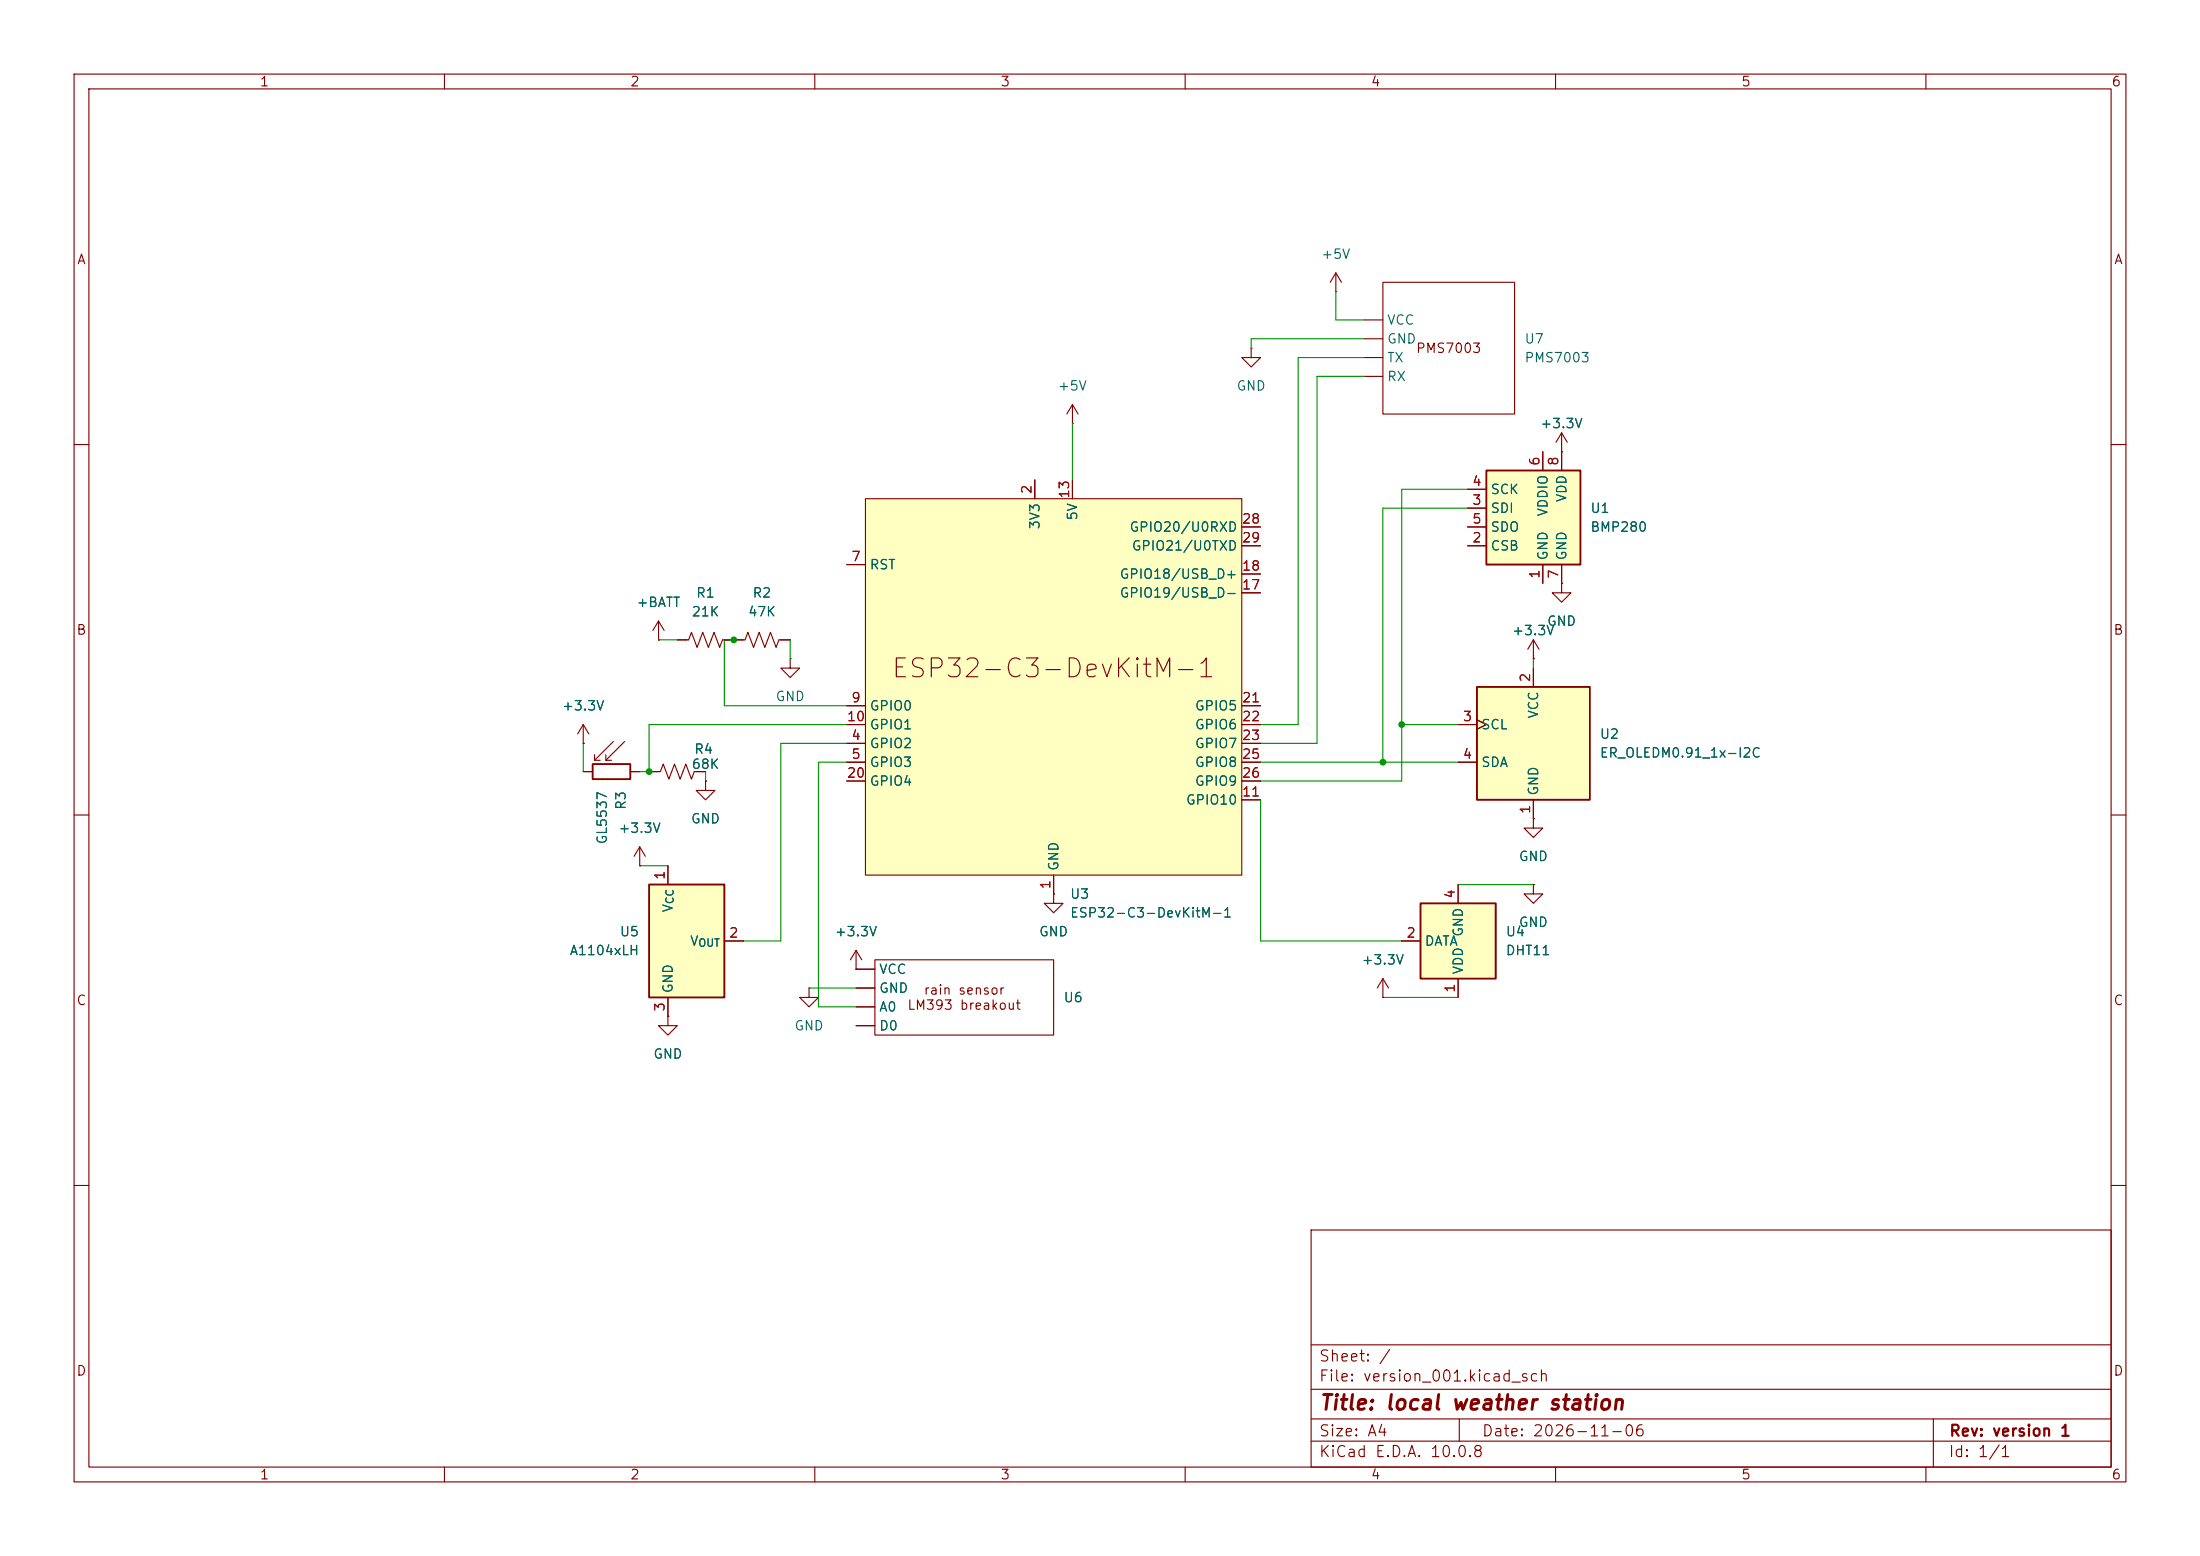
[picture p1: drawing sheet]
<svg xmlns="http://www.w3.org/2000/svg" width="297mm" height="210mm" viewBox="0 0 297 210" stroke-linecap="round" stroke-linejoin="round" font-family="sans-serif">
<g fill="none" stroke="#840000" stroke-width=".15">
<path d="M10 10h277v190h-277zM12 12h273v186h-273zM60 10v2M110 10v2M160 10v2M210 10v2M260 10v2M10 60h2M210.8 78.7v1.3h1.3l-1.3 1.3-1.3-1.3h1.3M210.8 78.7h.1M285 60h2M207 88.9h.1"/>
<path d="M207 86.4l-.8 1.2M207 86.4l.8 1.2M207 86.4v2.5M10 110h2M285 110h2M142.2 120.7v1.2h1.3l-1.3 1.3-1.2-1.3h1.2M142.2 120.7h.1M10 160h2M177 166h108v32h-108zM285 160h2M60 198v2M110 198v2"/>
<path d="M160 198v2M177 194.5h108M177 191.5h108M177 187.5h108M177 181.5h108M197 191.5v3M210 198v2M260 198v2M261 191.5v6.5"/>
</g>
<path d="M200.7 63.5h12.7v12.7h-12.7z" fill="#ffffc2"/>
<path d="M200.7 63.5h12.7v12.7h-12.7z" fill="none" stroke="#840000" stroke-width=".25"/>
<path d="M198.1 73.7h2.6M198.1 68.6h2.6M198.1 66h2.6M198.1 71.1h2.6M208.3 61v2.5M208.3 76.2v2.5M210.8 61v2.5M210.8 76.2v2.5" fill="none" stroke="#840000" stroke-width=".15"/>
<path d="M199.4 92.7h15.2v15.3h-15.2z" fill="#ffffc2"/>
<path d="M199.4 92.7h15.2v15.3h-15.2z" fill="none" stroke="#840000" stroke-width=".25"/>
<g fill="none" stroke="#840000" stroke-width=".15">
<path d="M180.3 39.4h.1M180.3 36.8l-.7 1.3M180.3 36.8l.8 1.3M180.3 36.8v2.6M186.7 38.1h17.8v17.8h-17.8zM184.1 43.2h2.6M184.1 45.7h2.6M184.1 48.3h2.6M184.1 50.8h2.6M210.8 58.4l-.7 1.3M210.8 58.4l.8 1.3M210.8 58.4v2.6"/>
<path d="M210.8 61h.1M78.7 97.8l-.7 1.3M78.7 97.8l.8 1.3M78.7 97.8v2.5M99.1 86.4h1.5l.4-1.1 .7 2.1 .8-2.1 .8 2.1 .7-2.1 .8 2.1 .4-1h1.5M106.7 88.9v1.3h1.2l-1.2 1.2-1.3-1.2h1.3M106.7 88.9h.1M196.8 97.8h2.6M199.4 97.2l1.3 .6-1.3 .6M207 90.2v2.5M78.7 100.3h.1M87.6 104.1h1.6l.3-1 .8 2.1 .8-2.1 .7 2.1 .8-2.1 .7 2.1 .4-1.1h1.5"/>
<path d="M95.2 105.4v1.3h1.3l-1.3 1.3-1.2-1.3h1.2M95.2 105.4h.1M196.8 102.9h2.6M207 108v2.5M115.6 130.8h2.5M115.6 133.4h2.5M115.6 135.9h2.5M115.6 138.4h2.5M118.1 129.5h24.1v10.2h-24.1z"/>
</g>
<path d="M116.8 67.3h50.8v50.8h-50.8z" fill="#ffffc2"/>
<g fill="none" stroke="#840000" stroke-width=".15">
<path d="M114.3 76.2h2.5M116.8 67.3h50.8v50.8h-50.8zM139.7 64.8v2.5M144.8 64.8v2.5M167.6 77.5h2.6M167.6 71.1h2.6M167.6 73.7h2.6M88.9 86.4h.1M88.9 83.8l-.8 1.3M88.9 83.8l.8 1.3M88.9 83.8v2.6M91.4 86.4h1.6l.3-1.1 .8 2.1 .8-2.1 .7 2.1 .8-2.1 .8 2.1 .3-1h1.6"/>
<path d="M114.3 95.3h2.5M114.3 97.8h2.5M167.6 95.3h2.6M167.6 97.8h2.6M167.6 80h2.6M114.3 100.3h2.5M114.3 102.9h2.5M114.3 105.4h2.5M142.2 118.1v2.6M167.6 100.3h2.6M167.6 102.9h2.6M167.6 108h2.6"/>
<path d="M167.6 105.4h2.6M115.6 130.8h.1M115.6 128.3l-.8 1.2M115.6 128.3l.7 1.2M115.6 128.3v2.5"/>
</g>
<path d="M87.6 119.4h10.2v15.2h-10.2z" fill="#ffffc2"/>
<path d="M80 103.1h5.1v2.1h-5.1zM87.6 119.4h10.2v15.2h-10.2z" fill="none" stroke="#840000" stroke-width=".25"/>
<g fill="none" stroke="#840000" stroke-width=".15">
<path d="M144.8 57.2h.1M144.8 54.6l-.8 1.3M144.8 54.6l.7 1.3M144.8 54.6v2.6M168.9 47v1.3h1.3l-1.3 1.2-1.3-1.2h1.3M168.9 47h.1M78.7 104.1h1.3M80.3 102.6h.7M80.3 101.9v.7M81.8 101.9v.7M81.8 102.6h.7M82.8 100.1l-2.5 2.5"/>
<path d="M84.3 100.1l-2.5 2.5M85.1 104.1h1.3M86.4 116.8h.1M86.4 114.3l-.8 1.3M86.4 114.3l.7 1.3M86.4 114.3v2.5M90.2 116.8v2.6M90.2 137.2v1.2h1.2l-1.2 1.3-1.3-1.3h1.3M90.2 137.2h.1M90.2 134.6v2.6M97.8 127h2.5M109.2 133.4v1.2h1.3l-1.3 1.3-1.3-1.3h1.3"/>
<path d="M109.2 133.4h.1"/>
</g>
<path d="M191.8 121.9h10.1v10.2h-10.1z" fill="#ffffc2"/>
<path d="M191.8 121.9h10.1v10.2h-10.1z" fill="none" stroke="#840000" stroke-width=".25"/>
<g fill="none" stroke="#840000" stroke-width=".15">
<path d="M114.3 76.2h2.5M139.7 64.8v2.5M144.8 64.8v2.5M167.6 73.7h2.6M167.6 71.1h2.6M167.6 77.5h2.6M198.1 73.7h2.6M198.1 68.6h2.6M198.1 66h2.6M198.1 71.1h2.6M208.3 61v2.5M208.3 76.2v2.5"/>
<path d="M210.8 78.7h.1M210.8 61h.1M210.8 61v2.5M210.8 76.2v2.5M88.9 86.4h.1M91.4 86.4h1.3M97.8 86.4h2.5M105.4 86.4h1.3M114.3 97.8h2.5M114.3 95.3h2.5M167.6 97.8h2.6M167.6 95.3h2.6"/>
<path d="M167.6 80h2.6M196.8 97.8h2.6M199.4 97.2l1.3 .6-1.3 .6M207 88.9h.1M207 90.2v2.5M78.7 100.3h.1M78.7 104.1h1.3M85.1 104.1h1.3M86.4 116.8h.1M87.6 104.1h1.3M90.2 116.8v2.6M94 104.1h1.2"/>
<path d="M95.2 105.4h.1M114.3 102.9h2.5M114.3 100.3h2.5M114.3 105.4h2.5M142.2 118.1v2.6M167.6 102.9h2.6M167.6 100.3h2.6M167.6 108h2.6M167.6 105.4h2.6M196.8 119.4v2.5M196.8 102.9h2.6M207 119.4v1.3h1.3l-1.3 1.2-1.3-1.2h1.3"/>
<path d="M207 119.4h.1M207 110.5v1.3h1.3l-1.3 1.2-1.3-1.2h1.3M207 110.5h.1M207 108v2.5M90.2 137.2h.1M90.2 134.6v2.6M97.8 127h2.5M115.6 130.8h.1M115.6 130.8h2.5M115.6 133.4h2.5M115.6 135.9h2.5M115.6 138.4h2.5"/>
<path d="M142.2 120.7h.1M186.7 134.6h.1M186.7 132.1l-.8 1.3M186.7 132.1l.8 1.3M186.7 132.1v2.5M189.2 127h2.6M196.8 132.1v2.5"/>
</g>
<g fill="none" stroke="#009600" stroke-width=".15">
<path d="M180.3 39.4v3.8h3.8M144.8 57.2v7.6M184.1 50.8h-6.3v49.5h-7.6M184.1 48.3h-8.8v49.5h-5.1M184.1 45.7h-15.2v1.3M198.1 68.6h-11.4v34.3M198.1 66h-8.9v39.4h-19M88.9 86.4h2.5M99.1 86.4h-1.3v8.9h16.5M106.7 86.4v2.5M114.3 97.8h-26.7v6.3h-1.2M189.2 97.8h7.6"/>
<path d="M207 88.9v1.3M78.7 100.3v3.8M86.4 116.8h3.8M95.2 104.1v1.3M114.3 102.9h-3.8v33h5.1M114.3 100.3h-8.9v26.7h-5.1M170.2 102.9h26.6M170.2 108v19h19M196.8 119.4h10.2M109.2 133.4h6.4M186.7 134.6h10.1"/>
</g>
<g fill="#009600">
<circle cx="189.2" cy="97.8" r=".46"/>
<circle cx="186.7" cy="102.9" r=".46"/>
<circle cx="87.6" cy="104.1" r=".46"/>
<circle cx="99.1" cy="86.4" r=".46"/>
</g>
<text font-size="2.5" fill="#840000" x="120.2" y="92.1">ESP32-C3-DevKitM-1</text>
<text font-size="2" fill="#840000" x="178" y="190.8">Title: local weather station</text>
<g font-size="1.5" fill="#840000">
<text x="178" y="184.1">Sheet: /</text>
<text x="178" y="186.8">File: version_001.kicad_sch</text>
<text x="178" y="197">KiCad E.D.A. 10.0.8</text>
<text x="178" y="194.2">Size: A4</text>
<text x="200" y="194.2">Date: 2026-11-06</text>
<text x="263" y="197">Id: 1/1</text>
<text x="263" y="194.2">Rev: version 1</text>
</g>
<g font-size="1.3" fill="#840000">
<text x="35" y="12">1</text>
<text x="85" y="12">2</text>
<text x="135" y="12">3</text>
<text x="185" y="12">4</text>
<text x="235" y="12">5</text>
<text x="285" y="12">6</text>
<text x="10.3" y="36">A</text>
<text x="285.3" y="36">A</text>
<text x="191.1" y="48">PMS7003</text>
<text x="10.2" y="86">B</text>
<text x="285.2" y="86">B</text>
<text x="10.2" y="136">C</text>
<text x="122.4" y="136.6">LM393 breakout</text>
<text x="124.6" y="134.6">rain sensor</text>
<text x="285.2" y="136">C</text>
<text x="10.2" y="186">D</text>
<text x="285.2" y="186">D</text>
<text x="35" y="200">1</text>
<text x="85" y="200">2</text>
<text x="135" y="200">3</text>
<text x="185" y="200">4</text>
<text x="235" y="200">5</text>
<text x="285" y="200">6</text>
</g>
<g font-size="1.3" fill="#006464">
<text x="178.3" y="35.3">+5V</text>
<text x="187.2" y="44.1">VCC</text>
<text x="187.2" y="46.7">GND</text>
<text x="205.7" y="46.7">U7</text>
<text x="142.7" y="53">+5V</text>
<text x="166.8" y="53">GND</text>
<text x="187.2" y="49.2">TX</text>
<text x="187.2" y="51.8">RX</text>
<text x="205.7" y="49.2">PMS7003</text>
<text x="207.9" y="58.1">+3.3V</text>
<text x="140.7" y="71.6" transform="rotate(-90 140.7 71.6)">3V3</text>
<text x="145.7" y="70.3" transform="rotate(-90 145.7 70.3)">5V</text>
<text x="201.1" y="69.5">SDI</text>
<text x="201.1" y="67">SCK</text>
<text x="209.2" y="69.8" transform="rotate(-90 209.2 69.8)">VDDIO</text>
<text x="211.8" y="67.9" transform="rotate(-90 211.8 67.9)">VDD</text>
<text x="214.6" y="69.5">U1</text>
<text x="117.3" y="77.2">RST</text>
<text x="152.4" y="72.1">GPIO20/U0RXD</text>
<text x="152.7" y="74.6">GPIO21/U0TXD</text>
<text x="201.1" y="74.6">CSB</text>
<text x="201.1" y="72.1">SDO</text>
<text x="209.2" y="75.7" transform="rotate(-90 209.2 75.7)">GND</text>
<text x="211.8" y="75.7" transform="rotate(-90 211.8 75.7)">GND</text>
<text x="214.6" y="72.1">BMP280</text>
<text x="85.8" y="82.2">+BATT</text>
<text x="93.3" y="83.5">21K</text>
<text x="93.9" y="81">R1</text>
<text x="100.9" y="83.5">47K</text>
<text x="101.5" y="81">R2</text>
<text x="151.1" y="81">GPIO19/USB_D-</text>
<text x="151.1" y="78.4">GPIO18/USB_D+</text>
<text x="204" y="86.1">+3.3V</text>
<text x="208.8" y="84.8">GND</text>
<text x="104.6" y="94.9">GND</text>
<text x="75.8" y="96.2">+3.3V</text>
<text x="117.3" y="101.3">GPIO2</text>
<text x="117.3" y="96.2">GPIO0</text>
<text x="117.3" y="98.8">GPIO1</text>
<text x="161.2" y="96.2">GPIO5</text>
<text x="161.2" y="98.8">GPIO6</text>
<text x="161.2" y="101.3">GPIO7</text>
<text x="199.9" y="98.8">SCL</text>
<text x="208" y="97.1" transform="rotate(-90 208 97.1)">VCC</text>
<text x="215.9" y="100">U2</text>
<text x="93.3" y="104.1">68K</text>
<text x="93.6" y="102.1">R4</text>
<text x="117.3" y="103.8">GPIO3</text>
<text x="117.3" y="106.4">GPIO4</text>
<text x="161.2" y="103.8">GPIO8</text>
<text x="161.2" y="106.4">GPIO9</text>
<text x="199.9" y="103.8">SDA</text>
<text x="208" y="107.5" transform="rotate(-90 208 107.5)">GND</text>
<text x="215.9" y="102.6">ER_OLEDM0.91_1x-I2C</text>
<text x="83.4" y="112.7">+3.3V</text>
<text x="84.8" y="109.4" transform="rotate(-90 84.8 109.4)">R3</text>
<text x="93.2" y="111.5">GND</text>
<text x="160" y="108.9">GPIO10</text>
<text x="82.2" y="114.1" transform="rotate(-90 82.2 114.1)">GL5537</text>
<text x="143.2" y="117.6" transform="rotate(-90 143.2 117.6)">GND</text>
<text x="204.9" y="116.5">GND</text>
<text x="91.1" y="123.2" transform="rotate(-90 91.1 123.2)">V</text>
<text x="144.4" y="121.6">U3</text>
<text x="144.4" y="124.2">ESP32-C3-DevKitM-1</text>
<text x="204.9" y="125.4">GND</text>
<text x="76.8" y="129.2">A1104xLH</text>
<text x="83.6" y="126.7">U5</text>
<text x="93.1" y="128">V</text>
<text x="112.6" y="126.7">+3.3V</text>
<text x="118.6" y="131.8">VCC</text>
<text x="140.2" y="126.7">GND</text>
<text x="183.7" y="130.5">+3.3V</text>
<text x="192.3" y="128">DATA</text>
<text x="197.8" y="131.6" transform="rotate(-90 197.8 131.6)">VDD</text>
<text x="197.8" y="126.5" transform="rotate(-90 197.8 126.5)">GND</text>
<text x="203.2" y="126.7">U4</text>
<text x="203.2" y="129.2">DHT11</text>
<text x="91.1" y="134.1" transform="rotate(-90 91.1 134.1)">GND</text>
<text x="118.6" y="134.3">GND</text>
<text x="118.6" y="136.9">A0</text>
<text x="143.5" y="135.6">U6</text>
<text x="88.1" y="143.2">GND</text>
<text x="107.2" y="139.4">GND</text>
<text x="118.6" y="139.4">D0</text>
</g>
<g font-size="1.3" fill="#a90000">
<text x="198.7" y="65.9">4</text>
<text x="208.1" y="63" transform="rotate(-90 208.1 63)">6</text>
<text x="210.7" y="63" transform="rotate(-90 210.7 63)">8</text>
<text x="139.6" y="66.8" transform="rotate(-90 139.6 66.8)">2</text>
<text x="144.6" y="67.4" transform="rotate(-90 144.6 67.4)">13</text>
<text x="167.6" y="71">28</text>
<text x="198.7" y="68.4">3</text>
<text x="198.7" y="71">5</text>
<text x="114.8" y="76.1">7</text>
<text x="167.6" y="77.3">18</text>
<text x="167.6" y="73.5">29</text>
<text x="198.7" y="73.5">2</text>
<text x="167.6" y="79.9">17</text>
<text x="208.1" y="78.2" transform="rotate(-90 208.1 78.2)">1</text>
<text x="210.7" y="78.2" transform="rotate(-90 210.7 78.2)">7</text>
<text x="114.8" y="95.1">9</text>
<text x="167.6" y="95.1">21</text>
<text x="206.9" y="92.2" transform="rotate(-90 206.9 92.2)">2</text>
<text x="114.2" y="97.7">10</text>
<text x="114.8" y="100.2">4</text>
<text x="167.6" y="97.7">22</text>
<text x="167.6" y="100.2">23</text>
<text x="197.4" y="97.7">3</text>
<text x="114.2" y="105.3">20</text>
<text x="114.8" y="102.7">5</text>
<text x="167.6" y="107.8">11</text>
<text x="167.6" y="102.7">25</text>
<text x="167.6" y="105.3">26</text>
<text x="197.4" y="102.7">4</text>
<text x="206.9" y="110" transform="rotate(-90 206.9 110)">1</text>
<text x="90" y="118.8" transform="rotate(-90 90 118.8)">1</text>
<text x="142.1" y="120.1" transform="rotate(-90 142.1 120.1)">1</text>
<text x="196.7" y="121.4" transform="rotate(-90 196.7 121.4)">4</text>
<text x="98.3" y="126.9">2</text>
<text x="189.8" y="126.9">2</text>
<text x="90" y="136.6" transform="rotate(-90 90 136.6)">3</text>
<text x="196.7" y="134.1" transform="rotate(-90 196.7 134.1)">1</text>
</g>
<g font-size="1" fill="#006464">
<text x="91.2" y="122.1" transform="rotate(-90 91.2 122.1)">CC</text>
<text x="94.2" y="128">OUT</text>
</g>
</svg>
